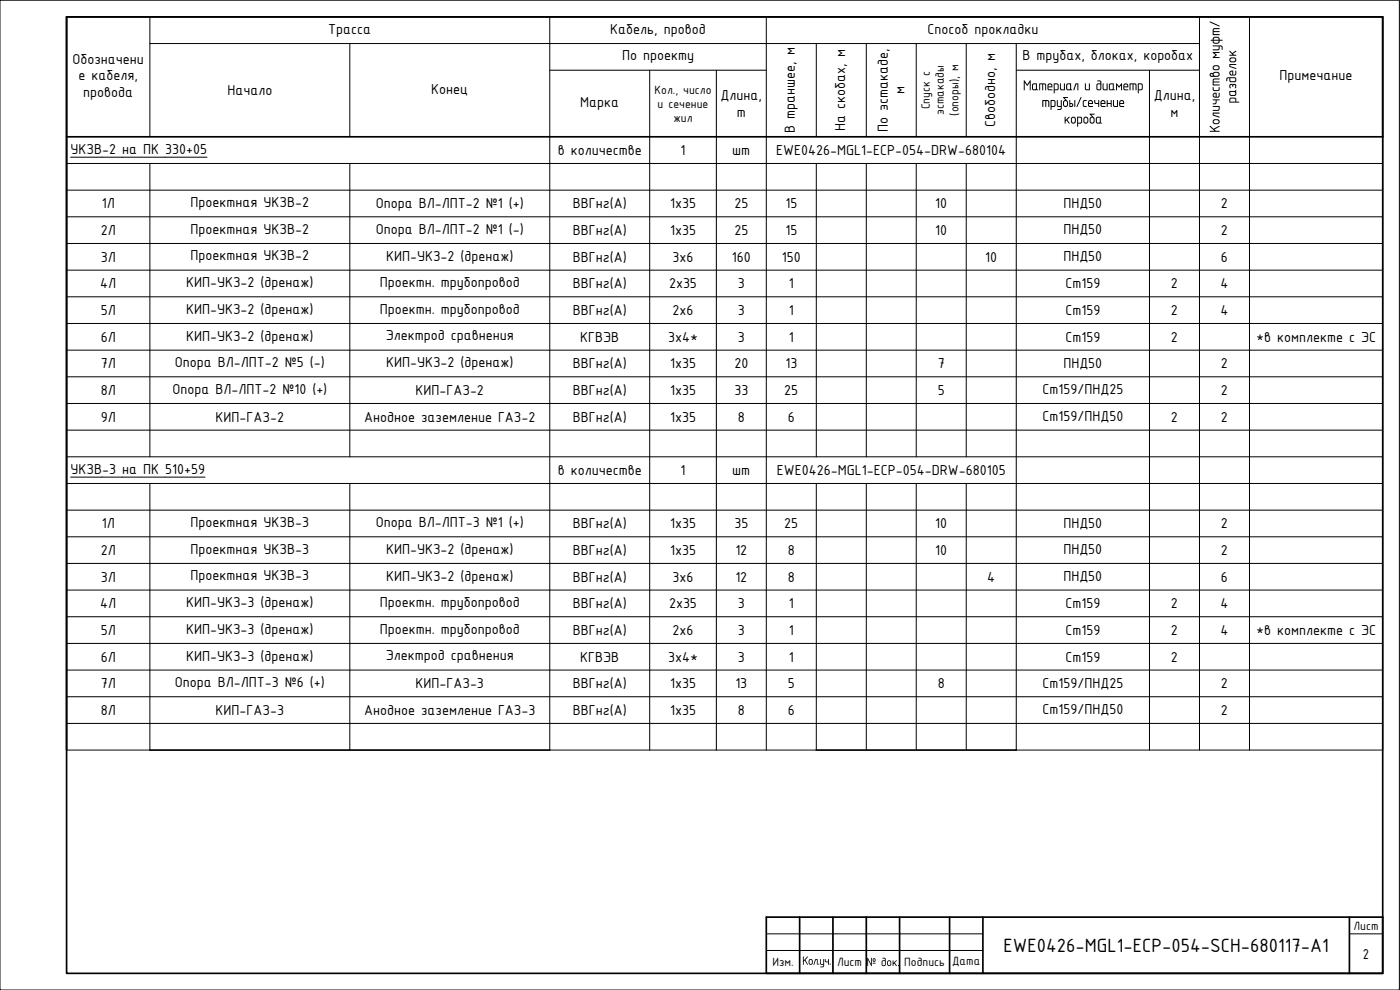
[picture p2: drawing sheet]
<svg xmlns="http://www.w3.org/2000/svg" width="420mm" height="297mm" viewBox="0 0 420 297" stroke-linecap="round" stroke-linejoin="round" font-family="sans-serif">
<!-- layer: 0 -->
<g fill="none" stroke="#000" stroke-width=".51">
<path d="M20 5.1h395v286.9h-395zM20 5.1h395v35.9h-395M20 5.1v220M45 225.1h120M245 225.1h60M230 275.2h185v16.8h-185zM240 275.2v16.8M250 275.2v16.8M260 275.2v16.8M270 275.2v16.8M285 275.2v16.8M295 275.2v16.8"/>
<path d="M405 275.2v16.8"/>
</g>
<g fill="none" stroke="#000" stroke-width=".3">
<path d="M0 .1h420v296.9h-420zM45 13.1h315M45 5.1v35.9M105 13.1v27.9M165 5.1v220h80v-80M230 5.1v220M245 13.1v27.9M260 13.1v27.9M275 13.1v27.9M290 13.1v27.9M305 13.1v212h110v-184.1M360 5.1v220"/>
<path d="M375 5.1v220M165 21.1h65M195 21.1v204M215 21.1v204M305 21.1h55M345 21.1v204M20 49.1h395M20 57.1h395M21.2 47.2h40.9M45 49.1v88M105 49.1v88M245 49.1v88"/>
<path d="M260 49.1v88M275 49.1v88M290 49.1v88M20 65.1h395M20 73.1h395M20 81.1h395M20 89.1h395M20 97.1h395M20 105.1h395M20 113.1h395M20 121.1h395M20 129.1h395"/>
<path d="M20 137.1h395M20 145.1h395M20 153.1h395M21.2 143.2h40.3M45 145.1v80h-25M105 145.1v80M260 145.1v80M275 145.1v80M290 145.1v80M20 161.1h395M20 169h395M20 177h395"/>
<path d="M20 185h395M20 193h395M20 201h395M20 209h395M20 217.1h395M230 280.2h65M230 285.2h65M405 280.2h10"/>
</g>
<g fill="#000">
<path d="M364.1 8.6l.4-.2 1.5 .1-.1 .2-1.6 .2-.1 .4h1.7l.1 .2-1.8 .1v.6h1.7l.1 .3h-2zM369 15.3l.2-.1 .6 .7 1.2-.7v.3l-.9 .6 .2 .3h.7v.3h-2v-.3h.9zM339 25.1h1.9l.2 .5v1.5l-.3-.1-.1-1.6-.5-.1v1.7l-.2 .1-.1-1.8h-.6v1.7l-.3 .1z"/>
<path d="M364.2 12.2l.1 .4 .3 .2h.8l.3-.4v-.2zM363.3 12l.6-.1 .1-.5 .4-.3 1-.1 .5 .4 .1 .5h.8l.1 .2-.9 .1-.1 .6-.4 .3h-.9l-.6-.3-.1-.6h-.5zM364.4 11.4l-.2 .5h1.5l-.3-.5z"/>
<path d="M336.3 30.5l-.1 .4h.9l-.3-.5zM336.1 30.3l.5-.3 .6 .3 .2 .9h-1.2v.4l.2 .2h.9v.3h-.9l-.4-.2-.1-1.2z"/>
<path d="M341.5 25.1l1-.1 .5 .5-.1 1.3-.3 .3h-.8l-.1 .9-.2-.1zM341.8 25.3v1.5h.7l.2-.2-.1-1.1z"/>
</g>
<text font-size="6.2" x="301.2" y="285.6">EWE0426-MGL1-ECP-054-SCH-680117-A1</text>
<g font-size="4.7">
<text x="98.5" y="10.1">Трасса</text>
<text x="183.2" y="10.1">Кабель, провод</text>
<text x="278.3" y="10.1">Способ прокладки</text>
<text x="366" y="8.3" transform="rotate(-90 366 8.3)">/</text>
<text x="21.8" y="19.1">Обозначени</text>
<text x="186.7" y="18.1">По проекту</text>
<text x="306.8" y="18.1">В трубах, блоках, коробах</text>
<text x="23.6" y="24.1">е кабеля,</text>
<text x="25" y="29.1">провода</text>
<text x="68.2" y="28.6">Начало</text>
<text x="129.4" y="28.3">Конец</text>
<text x="271.5" y="28.3" transform="rotate(-90 271.5 28.3)">м</text>
<text x="306.9" y="27.1">Материал и диаметр</text>
<text x="384" y="24.1">Примечание</text>
<text x="174.1" y="32.1">Марка</text>
<text x="216.3" y="30.1">Длина,</text>
<text x="221.1" y="35.1">m</text>
<text x="312.5" y="32.1">трубы /сечение</text>
<text x="346.3" y="30.1">Длина,</text>
<text x="351.3" y="35.1">м</text>
<text x="371" y="31.1" transform="rotate(-90 371 31.1)">разделок</text>
<text x="238.5" y="39.9" transform="rotate(-90 238.5 39.9)">В траншее, м</text>
<text x="253.7" y="39.3" transform="rotate(-90 253.7 39.3)">На скобах, м</text>
<text x="266.5" y="39.6" transform="rotate(-90 266.5 39.6)">По эстакаде,</text>
<text x="298.7" y="38.1" transform="rotate(-90 298.7 38.1)">Свободно, м</text>
<text x="319.2" y="37.1">короба</text>
<text x="366" y="39.8" transform="rotate(-90 366 39.8)">Количество муфт</text>
<text x="21.2" y="46.3">УКЗВ-2 на ПК 330+05</text>
<text x="167.4" y="46.6">в количестве</text>
<text x="204.2" y="46.6">1</text>
<text x="219.8" y="46.6">шт</text>
<text x="233" y="46.6">EWE0426-MGL1-ECP-054-DRW-680104</text>
<text x="30.5" y="62.6">1Л</text>
<text x="57.2" y="62.1">Проектная УКЗВ-2</text>
<text x="112.8" y="62.3">Опора ВЛ-ЛПТ-2 №1 (+)</text>
<text x="171.9" y="62.6">ВВГнг(А)</text>
<text x="201.1" y="62.6">1х35</text>
<text x="220.4" y="62.6">25</text>
<text x="235.7" y="62.6">15</text>
<text x="280.7" y="62.6">10</text>
<text x="319.1" y="62.3">ПНД50</text>
<text x="366.4" y="62.6">2</text>
<text x="30.2" y="70.6">2Л</text>
<text x="57.2" y="70.1">Проектная УКЗВ-2</text>
<text x="112.8" y="70.3">Опора ВЛ-ЛПТ-2 №1 (-)</text>
<text x="171.9" y="70.6">ВВГнг(А)</text>
<text x="201.1" y="70.6">1х35</text>
<text x="220.4" y="70.6">25</text>
<text x="235.7" y="70.6">15</text>
<text x="280.7" y="70.6">10</text>
<text x="319.1" y="70.3">ПНД50</text>
<text x="366.4" y="70.6">2</text>
<text x="30.2" y="78.6">3Л</text>
<text x="57.2" y="78.1">Проектная УКЗВ-2</text>
<text x="115.9" y="78.3">КИП-УКЗ-2 (дренаж)</text>
<text x="171.9" y="78.6">ВВГнг(А)</text>
<text x="201.8" y="78.6">3х6</text>
<text x="219.6" y="78.6">160</text>
<text x="234.6" y="78.6">150</text>
<text x="295.7" y="78.6">10</text>
<text x="319.1" y="78.3">ПНД50</text>
<text x="366.4" y="78.6">6</text>
<text x="30.1" y="86.6">4Л</text>
<text x="55.9" y="86.3">КИП-УКЗ-2 (дренаж)</text>
<text x="114" y="86.1">Проектн. трубопровод</text>
<text x="171.9" y="86.6">ВВГнг(А)</text>
<text x="200.8" y="86.6">2х35</text>
<text x="221.4" y="86.6">3</text>
<text x="236.7" y="86.6">1</text>
<text x="319.7" y="86.6">Ст159</text>
<text x="351.4" y="86.6">2</text>
<text x="366.3" y="86.6">4</text>
<text x="30.2" y="94.6">5Л</text>
<text x="55.9" y="94.3">КИП-УКЗ-2 (дренаж)</text>
<text x="114" y="94.1">Проектн. трубопровод</text>
<text x="171.9" y="94.6">ВВГнг(А)</text>
<text x="201.8" y="94.6">2х6</text>
<text x="221.4" y="94.6">3</text>
<text x="236.7" y="94.6">1</text>
<text x="319.7" y="94.6">Ст159</text>
<text x="351.4" y="94.6">2</text>
<text x="366.3" y="94.6">4</text>
<text x="30.2" y="102.6">6Л</text>
<text x="55.9" y="102.3">КИП-УКЗ-2 (дренаж)</text>
<text x="115.8" y="102.1">Электрод сравнения</text>
<text x="174.1" y="102.6">КГВЭВ</text>
<text x="200.5" y="102.6">3х4*</text>
<text x="221.4" y="102.6">3</text>
<text x="236.7" y="102.6">1</text>
<text x="319.7" y="102.6">Ст159</text>
<text x="351.4" y="102.6">2</text>
<text x="377" y="102.6">*в комплекте с ЭС</text>
<text x="30.2" y="110.6">7Л</text>
<text x="52.5" y="110.3">Опора ВЛ-ЛПТ-2 №5 (-)</text>
<text x="115.9" y="110.3">КИП-УКЗ-2 (дренаж)</text>
<text x="171.9" y="110.6">ВВГнг(А)</text>
<text x="201.1" y="110.6">1х35</text>
<text x="220.4" y="110.6">20</text>
<text x="235.7" y="110.6">13</text>
<text x="281.4" y="110.6">7</text>
<text x="319.1" y="110.3">ПНД50</text>
<text x="366.4" y="110.6">2</text>
<text x="30.2" y="118.6">8Л</text>
<text x="51.7" y="118.3">Опора ВЛ-ЛПТ-2 №10 (+)</text>
<text x="124.7" y="118.6">КИП-ГАЗ-2</text>
<text x="171.9" y="118.6">ВВГнг(А)</text>
<text x="201.1" y="118.6">1х35</text>
<text x="220.4" y="118.6">33</text>
<text x="235.4" y="118.6">25</text>
<text x="281.4" y="118.6">5</text>
<text x="312.8" y="118.3">Ст159/ПНД25</text>
<text x="366.4" y="118.6">2</text>
<text x="30.2" y="126.6">9Л</text>
<text x="64.7" y="126.6">КИП-ГАЗ-2</text>
<text x="109.3" y="126.6">Анодное заземление ГАЗ-2</text>
<text x="171.9" y="126.6">ВВГнг(А)</text>
<text x="201.1" y="126.6">1х35</text>
<text x="221.4" y="126.6">8</text>
<text x="236.4" y="126.6">6</text>
<text x="312.8" y="126.3">Ст159/ПНД50</text>
<text x="351.4" y="126.6">2</text>
<text x="366.4" y="126.6">2</text>
<text x="21.2" y="142.2">УКЗВ-3 на ПК 510+59</text>
<text x="167.4" y="142.6">в количестве</text>
<text x="204.2" y="142.6">1</text>
<text x="219.8" y="142.6">шт</text>
<text x="233.1" y="142.6">EWE0426-MGL1-ECP-054-DRW-680105</text>
<text x="30.5" y="158.5">1Л</text>
<text x="57.2" y="158.1">Проектная УКЗВ-3</text>
<text x="112.8" y="158.2">Опора ВЛ-ЛПТ-3 №1 (+)</text>
<text x="171.9" y="158.5">ВВГнг(А)</text>
<text x="201.1" y="158.5">1х35</text>
<text x="220.4" y="158.5">35</text>
<text x="235.4" y="158.5">25</text>
<text x="280.7" y="158.5">10</text>
<text x="319.1" y="158.3">ПНД50</text>
<text x="366.4" y="158.5">2</text>
<text x="30.2" y="166.5">2Л</text>
<text x="57.2" y="166.1">Проектная УКЗВ-3</text>
<text x="115.9" y="166.3">КИП-УКЗ-2 (дренаж)</text>
<text x="171.9" y="166.5">ВВГнг(А)</text>
<text x="201.1" y="166.5">1х35</text>
<text x="220.7" y="166.5">12</text>
<text x="236.4" y="166.5">8</text>
<text x="280.7" y="166.5">10</text>
<text x="319.1" y="166.3">ПНД50</text>
<text x="366.4" y="166.5">2</text>
<text x="30.2" y="174.5">3Л</text>
<text x="57.2" y="174.1">Проектная УКЗВ-3</text>
<text x="115.9" y="174.3">КИП-УКЗ-2 (дренаж)</text>
<text x="171.9" y="174.5">ВВГнг(А)</text>
<text x="201.8" y="174.5">3х6</text>
<text x="220.7" y="174.5">12</text>
<text x="236.4" y="174.5">8</text>
<text x="296.3" y="174.5">4</text>
<text x="319.1" y="174.3">ПНД50</text>
<text x="366.4" y="174.5">6</text>
<text x="30.1" y="182.5">4Л</text>
<text x="55.9" y="182.3">КИП-УКЗ-3 (дренаж)</text>
<text x="114" y="182.1">Проектн. трубопровод</text>
<text x="171.9" y="182.5">ВВГнг(А)</text>
<text x="200.8" y="182.5">2х35</text>
<text x="221.4" y="182.5">3</text>
<text x="236.7" y="182.5">1</text>
<text x="319.7" y="182.5">Ст159</text>
<text x="351.4" y="182.5">2</text>
<text x="366.3" y="182.5">4</text>
<text x="30.2" y="190.5">5Л</text>
<text x="55.9" y="190.3">КИП-УКЗ-3 (дренаж)</text>
<text x="114" y="190.1">Проектн. трубопровод</text>
<text x="171.9" y="190.5">ВВГнг(А)</text>
<text x="201.8" y="190.5">2х6</text>
<text x="221.4" y="190.5">3</text>
<text x="236.7" y="190.5">1</text>
<text x="319.7" y="190.5">Ст159</text>
<text x="351.4" y="190.5">2</text>
<text x="366.3" y="190.5">4</text>
<text x="377" y="190.5">*в комплекте с ЭС</text>
<text x="30.2" y="198.6">6Л</text>
<text x="55.9" y="198.3">КИП-УКЗ-3 (дренаж)</text>
<text x="115.8" y="198.1">Электрод сравнения</text>
<text x="174.1" y="198.6">КГВЭВ</text>
<text x="200.5" y="198.6">3х4*</text>
<text x="221.4" y="198.6">3</text>
<text x="236.7" y="198.6">1</text>
<text x="319.7" y="198.6">Ст159</text>
<text x="351.4" y="198.6">2</text>
<text x="30.2" y="206.6">7Л</text>
<text x="52.5" y="206.3">Опора ВЛ-ЛПТ-3 №6 (+)</text>
<text x="124.7" y="206.6">КИП-ГАЗ-3</text>
<text x="171.9" y="206.6">ВВГнг(А)</text>
<text x="201.1" y="206.6">1х35</text>
<text x="220.7" y="206.6">13</text>
<text x="236.4" y="206.6">5</text>
<text x="281.4" y="206.6">8</text>
<text x="312.8" y="206.3">Ст159/ПНД25</text>
<text x="366.4" y="206.6">2</text>
<text x="30.2" y="214.6">8Л</text>
<text x="64.7" y="214.6">КИП-ГАЗ-3</text>
<text x="109.3" y="214.6">Анодное заземление ГАЗ-3</text>
<text x="171.9" y="214.6">ВВГнг(А)</text>
<text x="201.1" y="214.6">1х35</text>
<text x="221.4" y="214.6">8</text>
<text x="236.4" y="214.6">6</text>
<text x="312.8" y="214.3">Ст159/ПНД50</text>
<text x="366.4" y="214.6">2</text>
<text x="409" y="287.6">2</text>
</g>
<g font-size="3.9">
<text x="196.4" y="28.1">Кол., число</text>
<text x="197.4" y="32.3">и сечение</text>
<text x="279.1" y="32.8" transform="rotate(-90 279.1 32.8)">Спуск с</text>
<text x="283.2" y="34.6" transform="rotate(-90 283.2 34.6)">эстакады</text>
<text x="287.7" y="34.7" transform="rotate(-90 287.7 34.7)">(опоры), м</text>
<text x="202.1" y="36.5">жил</text>
<text x="406.2" y="278.9">Лист</text>
<text x="231.8" y="289.9">Изм.</text>
<text x="240.7" y="289.5">Кол.уч.</text>
<text x="251.2" y="289.9">Лист</text>
<text x="260" y="289.9">№ док .</text>
<text x="271.4" y="289.9">Подпись</text>
<text x="285.7" y="289.7">Дата</text>
</g>
</svg>
